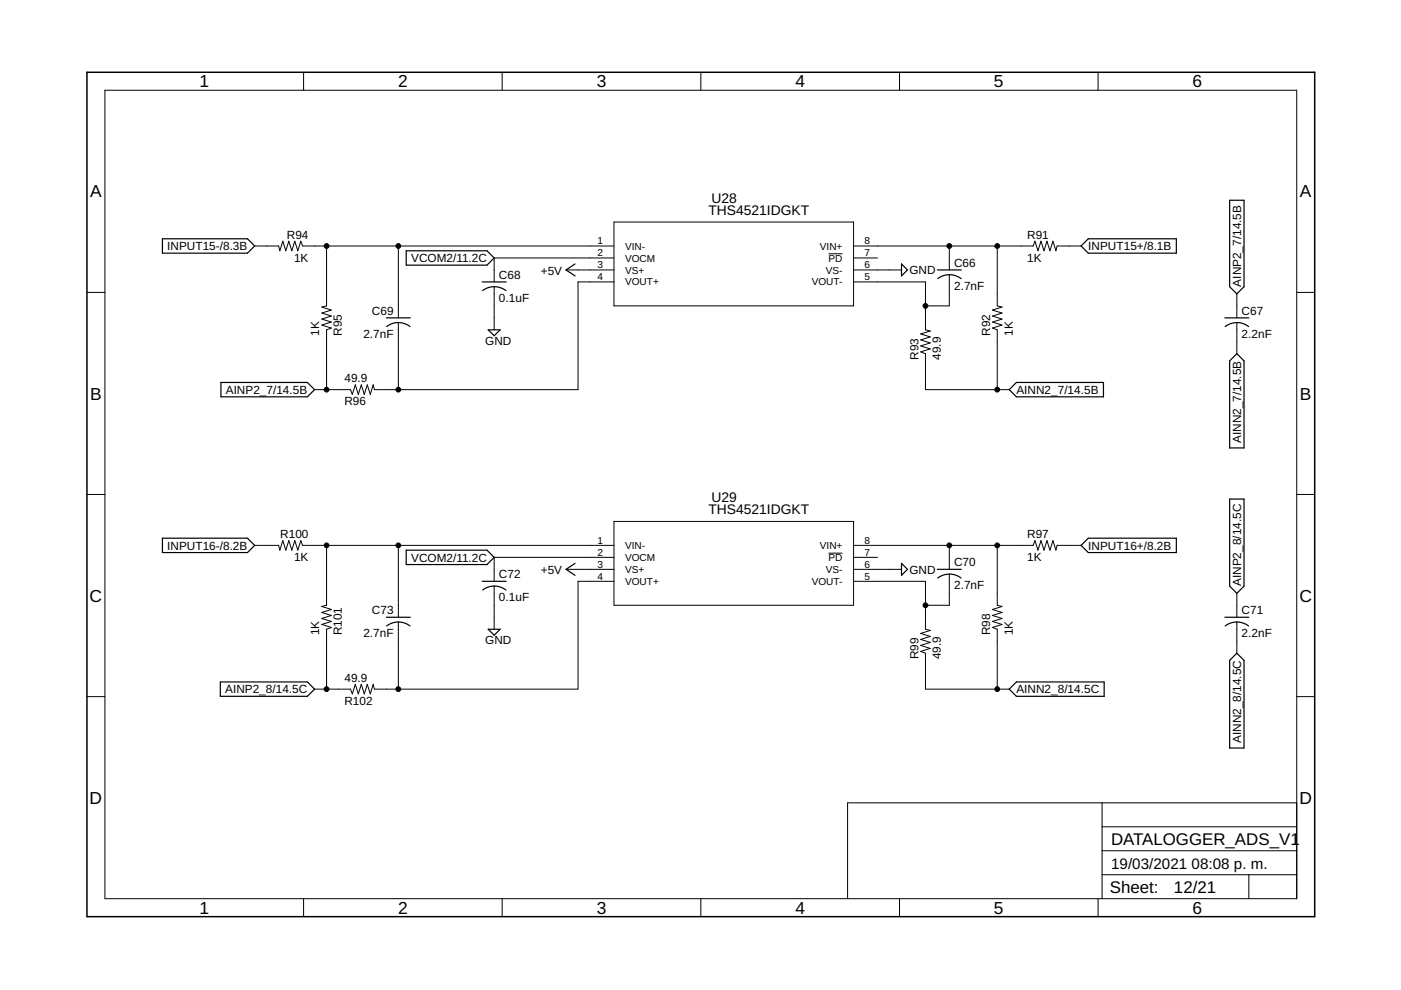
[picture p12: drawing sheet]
<svg xmlns="http://www.w3.org/2000/svg" width="297mm" height="210mm" viewBox="0 0 297 210" stroke-linecap="round" stroke-linejoin="round" font-family="sans-serif">
<g fill="none" stroke="#000" stroke-width=".21">
<path d="M22.2 19.1h252.7v171.4h-252.7zM64.4 15.3v3.8M106.5 15.3v3.8M148.6 15.3v3.8M190.7 15.3v3.8M232.8 15.3v3.8M54 52.2h5.1l.2 1 .7-2.1 .6 2.1 .6-2.1 .7 2.1 .6-2.1 .6 2.1 .7-2.1 .4 1.1h66M69.2 52.2v12.7l-1 .2 2.1 .6-2.1 .7 2.1 .6-2.1 .6 2.1 .7-2.1 .6 2.1 .7-1.1 .3v12.7M84.5 52.2v15.2M120 57.2h10.2M130.2 54.7h-25.4v5.1M130.2 59.8h-7.6v22.8h-43.2l-.3-1-.6 2-.6-2-.7 2-.6-2-.6 2-.7-2-.6 2-.4-1h-7.6"/>
<path d="M130.2 47.1h50.8v17.8h-50.8zM175.7 53.8h2.9M181 52.2h38.1l.3-1.1 .7 2.1 .6-2.1 .6 2.1 .7-2.1 .6 2.1 .6-2.1 .7 2.1 .2-1h5.1M181 59.8h15.2v10.1l1 .3-2 .6 2 .6-2 .7 2 .6-2 .6 2 .7-2 .6 1 .4v7.6h17.8M181 54.7h5.1M181 57.2h10.1M201.3 52.2v5M201.3 58.3v6.6h-5.1M211.4 52.2v12.7l1 .2-2 .6 2 .7-2 .6 2 .6-2 .7 2 .6-2 .7 1 .3v12.7M18.4 62h3.8M84.5 68.4v14.2M104.8 60.8v9.1"/>
<path d="M262.2 62.3v5.1M262.2 68.4v6.6M274.9 62h3.8M18.4 104.8h3.8M54 115.6h5.1l.2 1 .7-2 .6 2 .6-2 .7 2 .6-2 .6 2 .7-2 .4 1h66M69.2 115.6v12.7l-1 .3 2.1 .6-2.1 .7 2.1 .6-2.1 .6 2.1 .7-2.1 .6 2.1 .6-1.1 .4v12.7M84.5 115.6v15.3M130.2 118.2h-25.4v5.1M130.2 110.6h50.8v17.7h-50.8zM175.7 117.3h2.9M181 115.6h38.1l.3-1 .7 2 .6-2 .6 2 .7-2 .6 2 .6-2 .7 2 .2-1h5.1M181 118.2h5.1"/>
<path d="M201.3 115.6v5.1M211.4 115.6v12.7l1 .3-2 .6 2 .7-2 .6 2 .6-2 .7 2 .6-2 .6 1 .4v12.7M274.9 104.8h3.8M84.5 131.9v14.2M104.8 124.3v9.1M120 120.7h10.2M130.2 123.3h-7.6v22.8h-43.2l-.3-1-.6 2-.6-2-.7 2-.6-2-.6 2-.7-2-.6 2-.4-1h-7.6M181 123.3h15.2v10.1l1 .3-2 .6 2 .6-2 .7 2 .6-2 .6 2 .7-2 .6 1 .4v7.6h17.8M181 120.7h10.1M201.3 121.7v6.6h-5.1M262.2 125.8v5.1M262.2 131.9v6.6"/>
<path d="M18.4 147.7h3.8M274.9 147.7h3.8M233.7 170.2v20.3M233.7 175.3h41.2M274.9 170.2h-95.2v20.3M64.4 190.5v3.9M106.5 190.5v3.9M148.6 190.5v3.9M190.7 190.5v3.9M232.8 190.5v3.9M233.7 185.5h41.2M233.7 180.4h41.2"/>
<path d="M264.8 185.5v5"/>
</g>
<g fill="none" stroke="#000" stroke-width=".25">
<path d="M34.4 50.6h18.1l1.5 1.6-1.5 1.5h-18.1zM86.1 53.2h17.2l1.5 1.5-1.5 1.5h-17.2zM102.2 59.8h5.1M121.9 56l-1.9 1.2 1.9 1.3M191.1 56l1.3 1.2-1.3 1.3zM198.7 57.2h5.1M198.8 59.1a4 4 0 0 1 5 0M230.7 50.6h18.7v3.1h-18.7l-1.5-1.5zM260.7 42.5h3.1v18.3l-1.6 1.5-1.5-1.5zM81.9 67.4h5.1M84.5 68.4l-1.1 .1-1.4 .7M84.5 68.4l1 .1 1.4 .7"/>
<path d="M103.5 69.9h2.5l-1.2 1.3zM104.8 60.8l1.5 .3 1 .5M104.8 60.8l-1.6 .3-.9 .5M259.7 67.4h5.1M262.2 68.4l1.1 .1 1.4 .7M262.2 68.4l-1 .1-1.4 .7M262.2 75l1.6 1.5v18.5h-3.1v-18.5zM46.8 81.1h18.4l1.5 1.5-1.5 1.5h-18.4zM214 82.6l1.5-1.5h18.5v3h-18.5zM34.4 114.1h18.1l1.5 1.5-1.5 1.6h-18.1zM86.1 116.6h17.2l1.5 1.6-1.5 1.5h-17.2zM121.9 119.4l-1.9 1.3 1.9 1.3"/>
<path d="M191.1 119.4l1.3 1.3-1.3 1.3zM229.2 115.6l1.5-1.5h18.7v3.1h-18.7zM260.7 105.8h3.1v18.5l-1.6 1.5-1.5-1.5zM81.9 130.9h5.1M82 132.7a4 4 0 0 1 4.9 0M102.2 123.3h5.1M102.3 125.1a4 4 0 0 1 5 0M103.5 133.4h2.5l-1.2 1.3zM198.7 120.7h5.1M201.3 121.7l1.1 .2 1.4 .7M201.3 121.7l-1.6 .3-.9 .6M259.7 130.9h5.1"/>
<path d="M259.8 132.7a4.1 4.1 0 0 1 4.9 0M46.7 144.6h18.5l1.5 1.5-1.5 1.5h-18.5zM214 146.1l1.5-1.5h18.6v3h-18.6zM260.7 140l1.5-1.5 1.6 1.5v18.6h-3.1z"/>
</g>
<path d="M18.4 15.3h260.3v179.1h-260.3z" fill="none" stroke="#000" stroke-width=".32"/>
<g fill="#000" stroke="#000" stroke-width=".21">
<circle cx="69.2" cy="52.2" r=".51"/>
<circle cx="84.5" cy="52.2" r=".51"/>
<circle cx="201.3" cy="52.2" r=".51"/>
<circle cx="211.4" cy="52.2" r=".51"/>
<circle cx="196.2" cy="64.9" r=".51"/>
<circle cx="69.2" cy="82.6" r=".51"/>
<circle cx="84.5" cy="82.6" r=".51"/>
<circle cx="211.4" cy="82.6" r=".51"/>
<circle cx="69.2" cy="115.6" r=".51"/>
<circle cx="84.5" cy="115.6" r=".51"/>
<circle cx="201.3" cy="115.6" r=".51"/>
<circle cx="211.4" cy="115.6" r=".51"/>
<circle cx="196.2" cy="128.3" r=".51"/>
<circle cx="69.2" cy="146.1" r=".51"/>
<circle cx="84.5" cy="146.1" r=".51"/>
<circle cx="211.4" cy="146.1" r=".51"/>
</g>
<g font-size="3.7">
<text x="42.3" y="18.5">1</text>
<text x="84.4" y="18.5">2</text>
<text x="126.5" y="18.5">3</text>
<text x="168.6" y="18.5">4</text>
<text x="210.7" y="18.5">5</text>
<text x="252.9" y="18.5">6</text>
<text x="19.1" y="41.9">A</text>
<text x="275.6" y="41.9">A</text>
<text x="19.1" y="84.7">B</text>
<text x="275.6" y="84.7">B</text>
<text x="19" y="127.6">C</text>
<text x="275.5" y="127.6">C</text>
<text x="19" y="170.4">D</text>
<text x="275.5" y="170.4">D</text>
<text x="42.3" y="193.7">1</text>
<text x="84.4" y="193.7">2</text>
<text x="126.5" y="193.7">3</text>
<text x="168.6" y="193.7">4</text>
<text x="210.7" y="193.7">5</text>
<text x="252.9" y="193.7">6</text>
</g>
<g font-size="3.6">
<text x="235.6" y="179.1">DATALOGGER_ADS_V1</text>
<text x="235.3" y="189.4">Sheet:</text>
<text x="248.9" y="189.3">12/21</text>
</g>
<g font-size="3.2">
<text x="235.6" y="184.2">19/03/2021</text>
<text x="252.6" y="184.2">08:08 p. m.</text>
</g>
<g font-size="2.9">
<text x="150.2" y="45.6">THS4521IDGKT</text>
<text x="150.8" y="43">U28</text>
<text x="150.8" y="106.5">U29</text>
<text x="150.2" y="109.1">THS4521IDGKT</text>
</g>
<g font-size="2.5">
<text x="35.5" y="53">INPUT15-/8.3B</text>
<text x="60.8" y="50.7">R94</text>
<text x="217.8" y="50.7">R91</text>
<text x="230.7" y="53">INPUT15+/8.1B</text>
<text x="62.3" y="55.4">1K</text>
<text x="87.2" y="55.6">VCOM2/11.2C</text>
<text x="105.8" y="59.1">C68</text>
<text x="114.7" y="58.2">+5V</text>
<text x="192.8" y="58.2">GND</text>
<text x="202.3" y="56.6">C66</text>
<text x="217.8" y="55.4">1K</text>
<text x="105.8" y="64">0.1uF</text>
<text x="202.3" y="61.4">2.7nF</text>
<text x="263.1" y="60.8" transform="rotate(-90 263.1 60.8)">AINP2_7/14.5B</text>
<text x="67.7" y="71.2" transform="rotate(-90 67.7 71.2)">1K</text>
<text x="72.5" y="71.2" transform="rotate(-90 72.5 71.2)">R95</text>
<text x="77" y="71.6">2.7nF</text>
<text x="78.9" y="66.7">C69</text>
<text x="209.9" y="71.2" transform="rotate(-90 209.9 71.2)">R92</text>
<text x="214.7" y="71.2" transform="rotate(-90 214.7 71.2)">1K</text>
<text x="263.2" y="71.6">2.2nF</text>
<text x="263.2" y="66.7">C67</text>
<text x="102.9" y="73.1">GND</text>
<text x="194.7" y="76.3" transform="rotate(-90 194.7 76.3)">R93</text>
<text x="199.5" y="76.3" transform="rotate(-90 199.5 76.3)">49.9</text>
<text x="47.9" y="83.5">AINP2_7/14.5B</text>
<text x="73" y="81.1">49.9</text>
<text x="215.5" y="83.5">AINN2_7/14.5B</text>
<text x="73" y="85.9">R96</text>
<text x="263.1" y="93.9" transform="rotate(-90 263.1 93.9)">AINN2_7/14.5B</text>
<text x="35.5" y="116.5">INPUT16-/8.2B</text>
<text x="59.4" y="114.1">R100</text>
<text x="62.3" y="118.9">1K</text>
<text x="87.2" y="119.1">VCOM2/11.2C</text>
<text x="217.8" y="118.9">1K</text>
<text x="217.8" y="114.1">R97</text>
<text x="230.7" y="116.5">INPUT16+/8.2B</text>
<text x="105.8" y="122.6">C72</text>
<text x="114.7" y="121.7">+5V</text>
<text x="192.8" y="121.7">GND</text>
<text x="202.3" y="124.9">2.7nF</text>
<text x="202.3" y="120.1">C70</text>
<text x="263.1" y="124.3" transform="rotate(-90 263.1 124.3)">AINP2_8/14.5C</text>
<text x="78.9" y="130.2">C73</text>
<text x="105.8" y="127.4">0.1uF</text>
<text x="263.2" y="130.2">C71</text>
<text x="67.7" y="134.7" transform="rotate(-90 67.7 134.7)">1K</text>
<text x="72.5" y="134.7" transform="rotate(-90 72.5 134.7)">R101</text>
<text x="77" y="135.1">2.7nF</text>
<text x="102.9" y="136.6">GND</text>
<text x="209.9" y="134.7" transform="rotate(-90 209.9 134.7)">R98</text>
<text x="214.7" y="134.7" transform="rotate(-90 214.7 134.7)">1K</text>
<text x="263.2" y="135.1">2.2nF</text>
<text x="194.7" y="139.8" transform="rotate(-90 194.7 139.8)">R99</text>
<text x="199.5" y="139.8" transform="rotate(-90 199.5 139.8)">49.9</text>
<text x="47.7" y="147">AINP2_8/14.5C</text>
<text x="73" y="144.6">49.9</text>
<text x="73" y="149.4">R102</text>
<text x="215.5" y="147">AINN2_8/14.5C</text>
<text x="263.1" y="157.6" transform="rotate(-90 263.1 157.6)">AINN2_8/14.5C</text>
</g>
<g font-size="2.1">
<text x="126.7" y="51.8">1</text>
<text x="132.5" y="52.9">VIN-</text>
<text x="173.8" y="52.9">VIN+</text>
<text x="183.3" y="51.8">8</text>
<text x="126.7" y="54.3">2</text>
<text x="126.7" y="56.9">3</text>
<text x="126.7" y="59.4">4</text>
<text x="132.5" y="55.4">VOCM</text>
<text x="132.5" y="58">VS+</text>
<text x="175.1" y="58">VS-</text>
<text x="175.7" y="55.5">PD</text>
<text x="183.3" y="59.4">5</text>
<text x="183.3" y="56.9">6</text>
<text x="183.3" y="54.3">7</text>
<text x="132.5" y="60.5">VOUT+</text>
<text x="172.1" y="60.5">VOUT-</text>
<text x="126.7" y="115.3">1</text>
<text x="126.7" y="117.8">2</text>
<text x="132.5" y="116.4">VIN-</text>
<text x="132.5" y="118.9">VOCM</text>
<text x="173.8" y="116.4">VIN+</text>
<text x="175.7" y="118.9">PD</text>
<text x="183.3" y="117.8">7</text>
<text x="183.3" y="115.3">8</text>
<text x="126.7" y="120.4">3</text>
<text x="126.7" y="122.9">4</text>
<text x="132.5" y="121.5">VS+</text>
<text x="132.5" y="124">VOUT+</text>
<text x="172.1" y="124">VOUT-</text>
<text x="175.1" y="121.5">VS-</text>
<text x="183.3" y="122.9">5</text>
<text x="183.3" y="120.4">6</text>
</g>
</svg>
